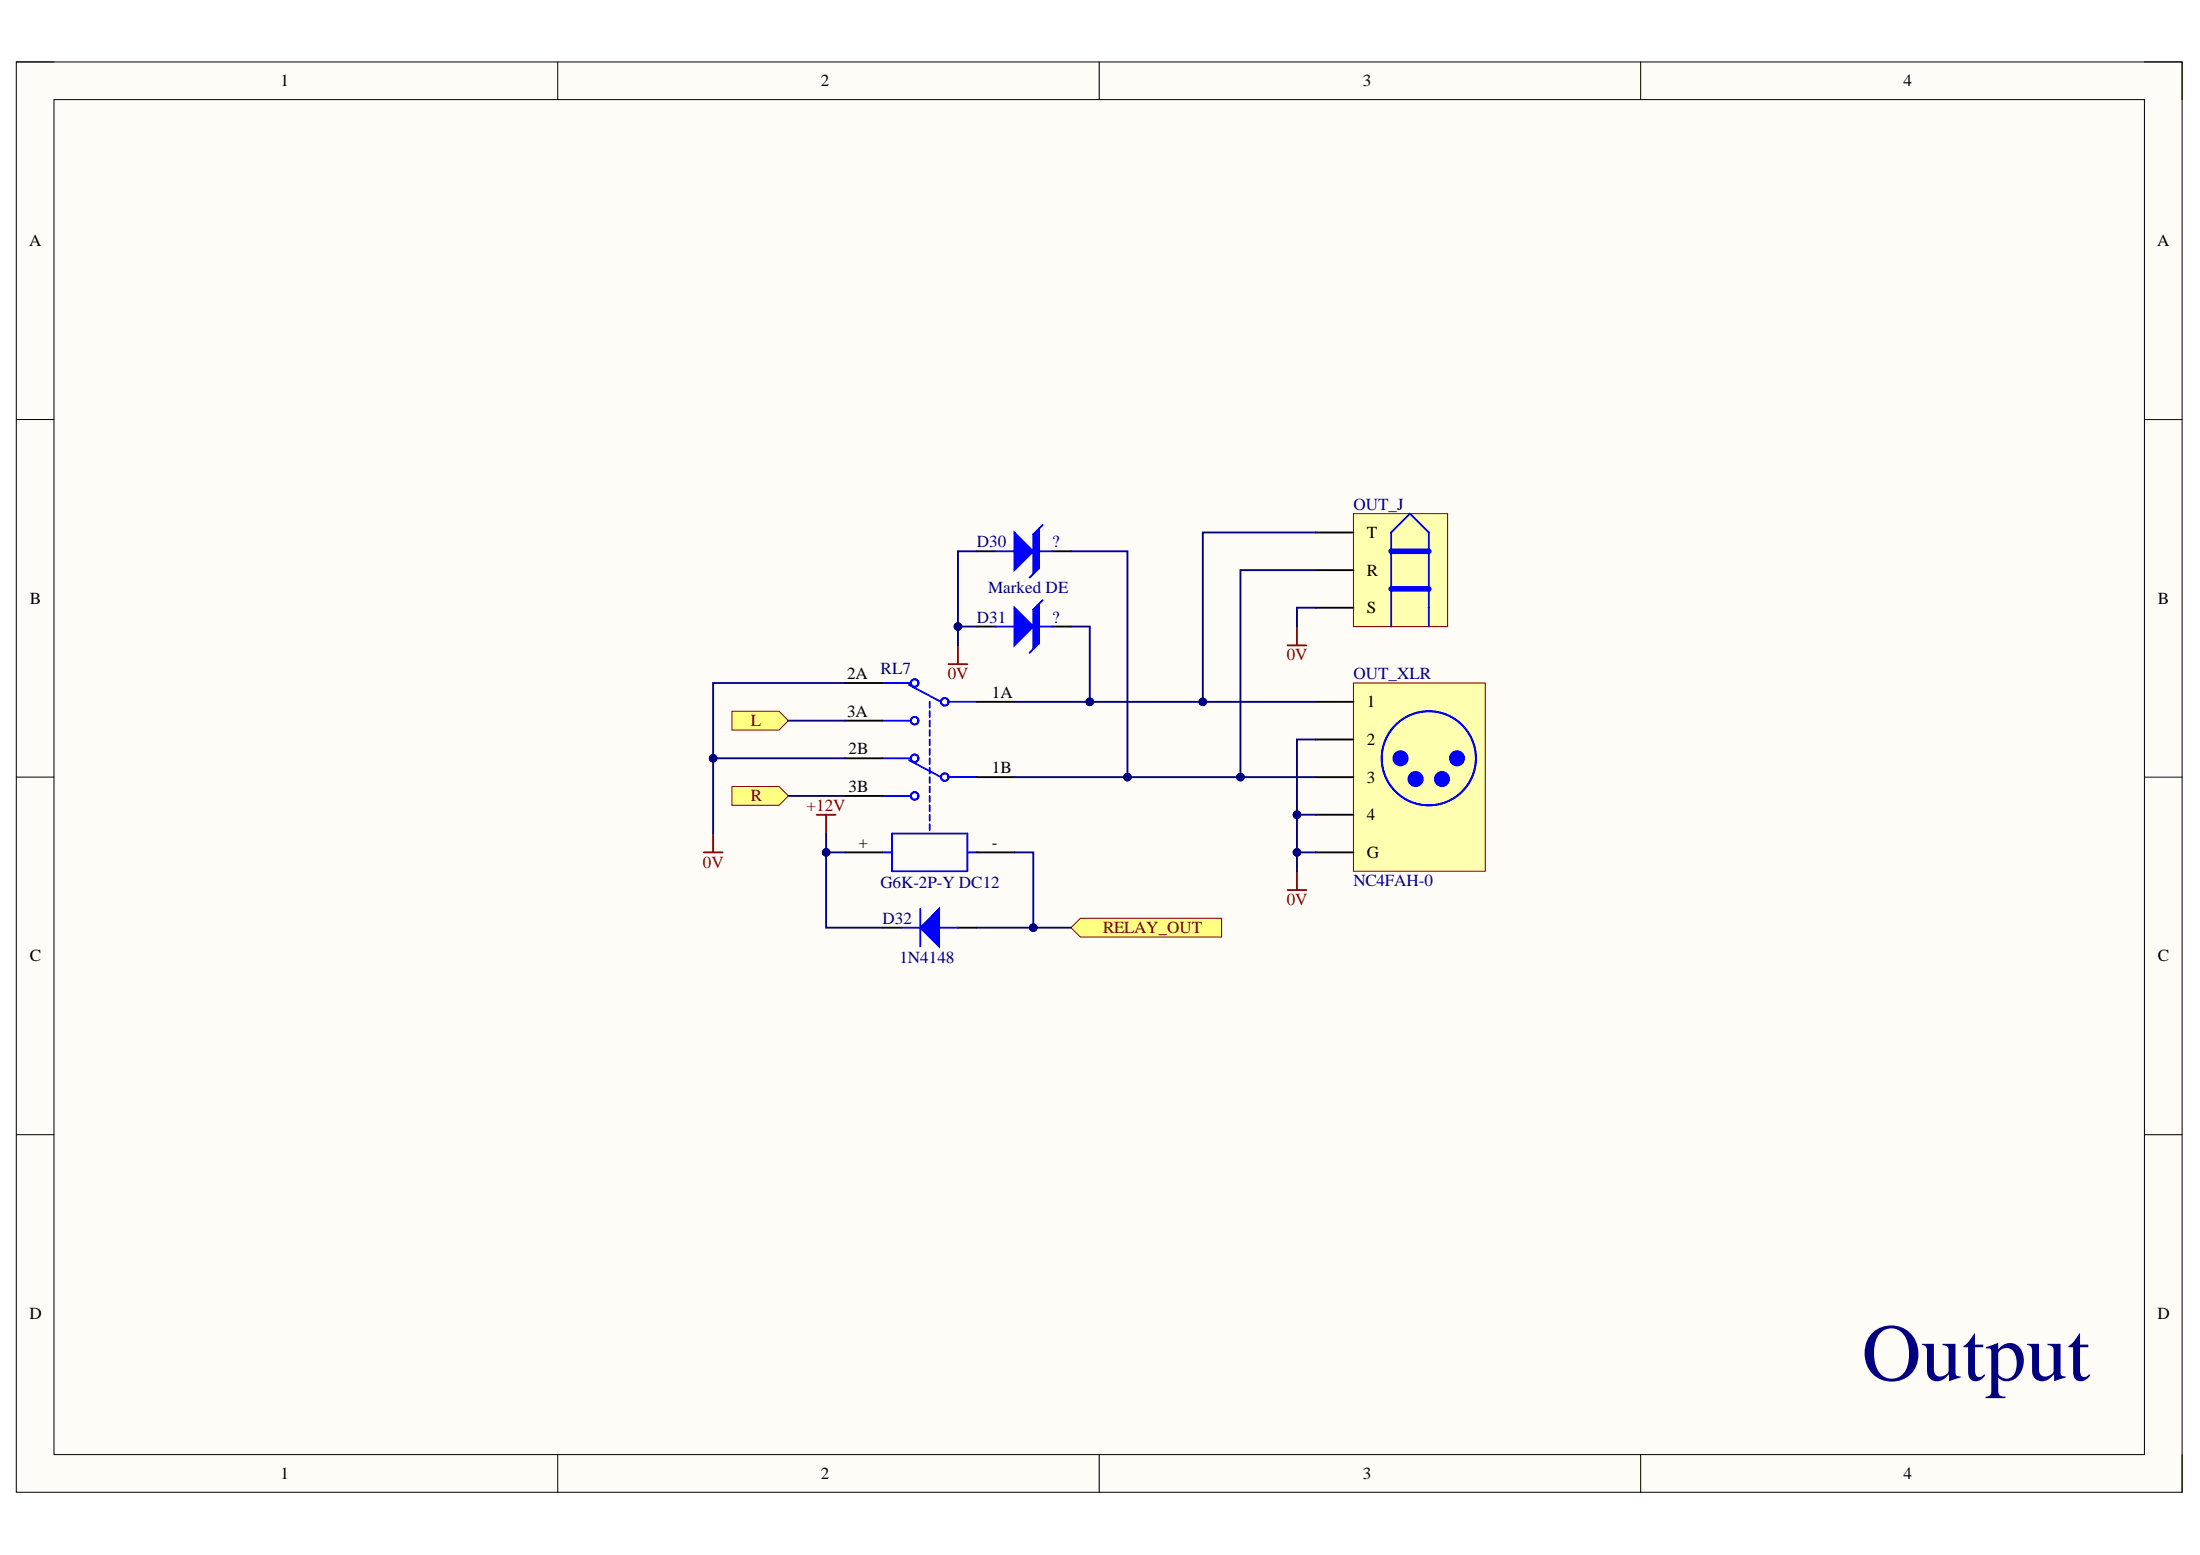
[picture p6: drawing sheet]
<svg xmlns="http://www.w3.org/2000/svg" width="297mm" height="210mm" viewBox="0 0 297 210" stroke-linecap="round" stroke-linejoin="round" font-family="sans-serif">
<path d="M2.2 8.4h292.4v193h-292.4z" fill-rule="evenodd" fill="#fffcf8"/>
<path d="M2.2 8.4h292.4v193h-292.4z" fill="none" stroke="#000" stroke-width=".14"/>
<path d="M7.3 13.4h282.2v183h-282.2z" fill-rule="evenodd" fill="#fffcf8"/>
<g fill="none" stroke="#000" stroke-width=".14">
<path d="M2.2 8.4h5.1M7.3 13.4h282.2v183h-282.2zM75.3 8.4v5M148.4 8.4v5M221.5 8.4v5M289.5 8.4h5.1v5M2.2 56.6h5.1M289.5 56.6h5.1M2.2 104.9h5.1M289.5 104.9h5.1M2.2 153.2h5.1M289.5 153.2h5.1"/>
<path d="M75.3 196.4v5M148.4 196.4v5M221.5 196.4v5M294.6 196.4v5"/>
</g>
<path d="M144.6 125.2l1.3-1.2h19v2.5h-19z" fill-rule="evenodd" fill="#ffff80"/>
<path d="M144.6 125.2l1.3-1.2h19v2.5h-19z" fill="none" stroke="#800000" stroke-width=".14"/>
<path d="M98.8 96h6.4l1.3 1.3-1.3 1.2h-6.4z" fill-rule="evenodd" fill="#ffff80"/>
<path d="M98.8 96h6.4l1.3 1.3-1.3 1.2h-6.4z" fill="none" stroke="#800000" stroke-width=".14"/>
<path d="M98.8 106.2h6.4l1.3 1.2-1.3 1.3h-6.4z" fill-rule="evenodd" fill="#ffff80"/>
<path d="M98.8 106.2h6.4l1.3 1.2-1.3 1.3h-6.4z" fill="none" stroke="#800000" stroke-width=".14"/>
<g fill="none" stroke="#00f" stroke-width=".25">
<path d="M119.2 92.2h3.8M119.2 97.3h3.8M122.7 92.4l4.3 2.3M125.5 94.7v.8M125.5 96v.8M125.5 97.3v.8M125.5 98.5v.8M125.5 99.8v.8M128.1 94.7h3.8M119.2 102.4h3.8M119.2 107.4h3.8M119.2 115.1h1.2"/>
<path d="M120.4 112.5h10.2v5.1h-10.2zM122.7 102.6l4.3 2.3M125.5 101.1v.8M125.5 102.4v.8M125.5 103.6v.8M125.5 104.9v.8M125.5 106.2v.8M125.5 107.4v.8M125.5 108.7v.8M125.5 110v.8M125.5 111.3v.7M128.1 104.9h3.8"/>
<path d="M130.6 115.1h1.3"/>
<circle cx="123.5" cy="92.2" r=".51"/>
<circle cx="123.5" cy="97.3" r=".51"/>
<circle cx="127.6" cy="94.7" r=".51"/>
<circle cx="123.5" cy="102.4" r=".51"/>
<circle cx="123.5" cy="107.4" r=".51"/>
<circle cx="127.6" cy="104.9" r=".51"/>
</g>
<path d="M114.1 92.2h5.1M114.1 97.3h5.1M131.9 94.7h5.1M114.1 102.4h5.1M114.1 107.4h5.1M114.1 115.1h5.1M131.9 104.9h5.1M131.9 115.1h5.1M129.3 125.2h2.6" fill="none" stroke="#000" stroke-width=".25"/>
<path d="M126.8 122.7v5.1l-2.5-2.6z" fill="#00f"/>
<path d="M121.7 125.2h2.6M124.3 122.7v5.1M126.8 122.7v5.1l-2.5-2.6zM126.8 125.2h2.5" fill="none" stroke="#00f" stroke-width=".25"/>
<path d="M119.2 125.2h2.5" fill="none" stroke="#000" stroke-width=".25"/>
<path d="M110.3 110h2.5M111.5 110v2.5" fill="none" stroke="#800000" stroke-width=".25"/>
<path d="M182.7 69.3h12.8v15.3h-12.8z" fill-rule="evenodd" fill="#ffffb0"/>
<path d="M182.7 69.3h12.8v15.3h-12.8z" fill="none" stroke="#800000" stroke-width=".14"/>
<path d="M177.7 77h5M177.7 71.9h5M177.7 82h5" fill="none" stroke="#000" stroke-width=".25"/>
<path d="M187.8 84.6v-12.7l2.6-2.6 2.5 2.6v12.7" fill="none" stroke="#00f" stroke-width=".25"/>
<path d="M187.8 79.5h5.1M187.8 74.4h5.1" fill="none" stroke="#00f" stroke-width=".76"/>
<path d="M182.7 92.2h17.8v25.4h-17.8z" fill-rule="evenodd" fill="#ffffb0"/>
<path d="M182.7 92.2h17.8v25.4h-17.8z" fill="none" stroke="#800000" stroke-width=".14"/>
<path d="M177.7 94.7h5M177.7 99.8h5M177.7 104.9h5" fill="none" stroke="#000" stroke-width=".25"/>
<circle cx="192.9" cy="102.4" r="6.4" fill="none" stroke="#00f" stroke-width=".25"/>
<circle cx="189.1" cy="102.4" r="1.02" fill="#00f"/>
<circle cx="189.1" cy="102.4" r="1.02" fill="none" stroke="#00f" stroke-width=".14"/>
<circle cx="196.7" cy="102.4" r="1.02" fill="#00f"/>
<circle cx="196.7" cy="102.4" r="1.02" fill="none" stroke="#00f" stroke-width=".14"/>
<circle cx="191.1" cy="105.2" r="1.02" fill="#00f"/>
<circle cx="191.1" cy="105.2" r="1.02" fill="none" stroke="#00f" stroke-width=".14"/>
<path d="M177.7 110h5" fill="none" stroke="#000" stroke-width=".25"/>
<circle cx="194.7" cy="105.2" r="1.02" fill="#00f"/>
<circle cx="194.7" cy="105.2" r="1.02" fill="none" stroke="#00f" stroke-width=".14"/>
<path d="M131.9 84.6h2.5M177.7 115.1h5" fill="none" stroke="#000" stroke-width=".25"/>
<path d="M173.8 87.1h2.6M175.1 84.6v2.5M95 115.1h2.6M96.3 112.5v2.6M175.1 117.6v2.5M173.8 120.1h2.6" fill="none" stroke="#800000" stroke-width=".25"/>
<path d="M137 82l2.5 2.6-2.5 2.5z" fill="#00f"/>
<path d="M134.4 84.6h2.6M137 82l2.5 2.6-2.5 2.5zM139.5 84.6h2.6M140.3 81.5v5.4l-1.3 1.2M140.8 81l-1.3 1.3v5.3" fill="none" stroke="#00f" stroke-width=".25"/>
<path d="M142.1 84.6h2.5" fill="none" stroke="#000" stroke-width=".25"/>
<path d="M139.5 82.3l.8-.8v5.4l-.8 .7z" fill-rule="evenodd" fill="#00f"/>
<path d="M139.5 82.3l.8-.8v5.4l-.8 .7z" fill="none" stroke="#00f" stroke-width=".14"/>
<path d="M131.9 74.4h2.5" fill="none" stroke="#000" stroke-width=".25"/>
<path d="M137 71.9l2.5 2.5-2.5 2.6z" fill="#00f"/>
<path d="M134.4 74.4h2.6M137 71.9l2.5 2.5-2.5 2.6zM139.5 74.4h2.6M140.3 71.4v5.3l-1.3 1.3M140.8 70.9l-1.3 1.2v5.4" fill="none" stroke="#00f" stroke-width=".25"/>
<path d="M142.1 74.4h2.5" fill="none" stroke="#000" stroke-width=".25"/>
<path d="M139.5 72.1l.8-.7v5.3l-.8 .8z" fill-rule="evenodd" fill="#00f"/>
<path d="M139.5 72.1l.8-.7v5.3l-.8 .8z" fill="none" stroke="#00f" stroke-width=".14"/>
<path d="M114.1 115.1h-2.6v10.1h7.7" fill="none" stroke="#000080" stroke-width=".25"/>
<circle cx="111.5" cy="115.1" r=".51" fill="#000080"/>
<circle cx="111.5" cy="115.1" r=".51" fill="none" stroke="#000080" stroke-width=".14"/>
<path d="M137 115.1h2.5v10.1h-7.6" fill="none" stroke="#000080" stroke-width=".25"/>
<circle cx="139.5" cy="125.2" r=".51" fill="#000080"/>
<circle cx="139.5" cy="125.2" r=".51" fill="none" stroke="#000080" stroke-width=".14"/>
<path d="M111.5 112.5v2.6" fill="none" stroke="#000080" stroke-width=".25"/>
<circle cx="111.5" cy="115.1" r=".51" fill="#000080"/>
<circle cx="111.5" cy="115.1" r=".51" fill="none" stroke="#000080" stroke-width=".14"/>
<path d="M139.5 125.2h5.1" fill="none" stroke="#000080" stroke-width=".25"/>
<circle cx="139.5" cy="125.2" r=".51" fill="#000080"/>
<circle cx="139.5" cy="125.2" r=".51" fill="none" stroke="#000080" stroke-width=".14"/>
<path d="M177.7 82h-2.6v2.6M177.7 115.1h-2.6v2.5" fill="none" stroke="#000080" stroke-width=".25"/>
<circle cx="175.1" cy="115.1" r=".51" fill="#000080"/>
<circle cx="175.1" cy="115.1" r=".51" fill="none" stroke="#000080" stroke-width=".14"/>
<path d="M106.5 97.3h7.6M106.5 107.4h7.6M177.7 110h-2.6v5.1" fill="none" stroke="#000080" stroke-width=".25"/>
<circle cx="175.1" cy="110" r=".51" fill="#000080"/>
<circle cx="175.1" cy="110" r=".51" fill="none" stroke="#000080" stroke-width=".14"/>
<circle cx="175.1" cy="115.1" r=".51" fill="#000080"/>
<circle cx="175.1" cy="115.1" r=".51" fill="none" stroke="#000080" stroke-width=".14"/>
<path d="M137 94.7h40.7" fill="none" stroke="#000080" stroke-width=".25"/>
<circle cx="147.1" cy="94.7" r=".51" fill="#000080"/>
<circle cx="147.1" cy="94.7" r=".51" fill="none" stroke="#000080" stroke-width=".14"/>
<circle cx="162.4" cy="94.7" r=".51" fill="#000080"/>
<circle cx="162.4" cy="94.7" r=".51" fill="none" stroke="#000080" stroke-width=".14"/>
<path d="M137 104.9h40.7" fill="none" stroke="#000080" stroke-width=".25"/>
<circle cx="152.2" cy="104.9" r=".51" fill="#000080"/>
<circle cx="152.2" cy="104.9" r=".51" fill="none" stroke="#000080" stroke-width=".14"/>
<circle cx="167.5" cy="104.9" r=".51" fill="#000080"/>
<circle cx="167.5" cy="104.9" r=".51" fill="none" stroke="#000080" stroke-width=".14"/>
<path d="M177.7 99.8h-2.6v10.2" fill="none" stroke="#000080" stroke-width=".25"/>
<circle cx="175.1" cy="110" r=".51" fill="#000080"/>
<circle cx="175.1" cy="110" r=".51" fill="none" stroke="#000080" stroke-width=".14"/>
<path d="M177.7 71.9h-15.3v22.8" fill="none" stroke="#000080" stroke-width=".25"/>
<circle cx="162.4" cy="94.7" r=".51" fill="#000080"/>
<circle cx="162.4" cy="94.7" r=".51" fill="none" stroke="#000080" stroke-width=".14"/>
<path d="M177.7 77h-10.2v27.9" fill="none" stroke="#000080" stroke-width=".25"/>
<circle cx="167.5" cy="104.9" r=".51" fill="#000080"/>
<circle cx="167.5" cy="104.9" r=".51" fill="none" stroke="#000080" stroke-width=".14"/>
<path d="M114.1 102.4h-17.8v10.1" fill="none" stroke="#000080" stroke-width=".25"/>
<circle cx="96.3" cy="102.4" r=".51" fill="#000080"/>
<circle cx="96.3" cy="102.4" r=".51" fill="none" stroke="#000080" stroke-width=".14"/>
<path d="M114.1 92.2h-17.8v10.2" fill="none" stroke="#000080" stroke-width=".25"/>
<circle cx="96.3" cy="102.4" r=".51" fill="#000080"/>
<circle cx="96.3" cy="102.4" r=".51" fill="none" stroke="#000080" stroke-width=".14"/>
<path d="M128.1 89.7h2.5M129.3 87.1v2.6" fill="none" stroke="#800000" stroke-width=".25"/>
<path d="M131.9 84.6h-2.6v2.5" fill="none" stroke="#000080" stroke-width=".25"/>
<circle cx="129.3" cy="84.6" r=".51" fill="#000080"/>
<circle cx="129.3" cy="84.6" r=".51" fill="none" stroke="#000080" stroke-width=".14"/>
<path d="M131.9 74.4h-2.6v10.2" fill="none" stroke="#000080" stroke-width=".25"/>
<circle cx="129.3" cy="84.6" r=".51" fill="#000080"/>
<circle cx="129.3" cy="84.6" r=".51" fill="none" stroke="#000080" stroke-width=".14"/>
<path d="M144.6 84.6h2.5v10.1" fill="none" stroke="#000080" stroke-width=".25"/>
<circle cx="147.1" cy="94.7" r=".51" fill="#000080"/>
<circle cx="147.1" cy="94.7" r=".51" fill="none" stroke="#000080" stroke-width=".14"/>
<path d="M144.6 74.4h7.6v30.5" fill="none" stroke="#000080" stroke-width=".25"/>
<circle cx="152.2" cy="104.9" r=".51" fill="#000080"/>
<circle cx="152.2" cy="104.9" r=".51" fill="none" stroke="#000080" stroke-width=".14"/>
<text font-size="11" fill="#000080" x="251.4" y="186.3">Output</text>
<g font-size="2.3">
<text x="37.9" y="11.7">1</text>
<text x="110.8" y="11.7">2</text>
<text x="184" y="11.7">3</text>
<text x="257" y="11.7">4</text>
<text x="3.9" y="33.2">A</text>
<text x="291.2" y="33.2">A</text>
<text x="184.5" y="77.7">R</text>
<text x="184.5" y="72.6">T</text>
<text x="4" y="81.5">B</text>
<text x="184.5" y="82.8">S</text>
<text x="291.4" y="81.5">B</text>
<text x="114.4" y="91.7">2A</text>
<text x="133.9" y="94.2">1A</text>
<text x="184.5" y="95.5">1</text>
<text x="114.4" y="96.8">3A</text>
<text x="114.6" y="101.8">2B</text>
<text x="184.5" y="100.6">2</text>
<text x="114.6" y="106.9">3B</text>
<text x="133.9" y="104.4">1B</text>
<text x="184.5" y="105.6">3</text>
<text x="184.5" y="110.7">4</text>
<text x="115.9" y="114.5">+</text>
<text x="133.9" y="114.5">-</text>
<text x="184.5" y="115.8">G</text>
<text x="4" y="129.8">C</text>
<text x="291.4" y="129.8">C</text>
<text x="4" y="178.1">D</text>
<text x="291.3" y="178.1">D</text>
<text x="37.9" y="199.7">1</text>
<text x="110.8" y="199.7">2</text>
<text x="184" y="199.7">3</text>
<text x="257" y="199.7">4</text>
</g>
<g font-size="2.3" fill="#000080">
<text x="182.7" y="68.8">OUT_J</text>
<text x="131.9" y="73.9">D30</text>
<text x="142" y="73.9">?</text>
<text x="133.4" y="80">Marked DE</text>
<text x="131.9" y="84">D31</text>
<text x="142" y="84">?</text>
<text x="118.9" y="90.9">RL7</text>
<text x="182.7" y="91.7">OUT_XLR</text>
<text x="118.9" y="119.9">G6K-2P-Y DC12</text>
<text x="182.7" y="119.6">NC4FAH-0</text>
<text x="119.2" y="124.7">D32</text>
<text x="121.4" y="130">1N4148</text>
</g>
<g font-size="2.3" fill="#800000">
<text x="173.7" y="89.2">0V</text>
<text x="128" y="91.7">0V</text>
<text x="101.4" y="98">L</text>
<text x="101.4" y="108.2">R</text>
<text x="108.9" y="109.4">+12V</text>
<text x="94.9" y="117.1">0V</text>
<text x="148.9" y="126">RELAY_OUT</text>
<text x="173.7" y="122.2">0V</text>
</g>
</svg>
